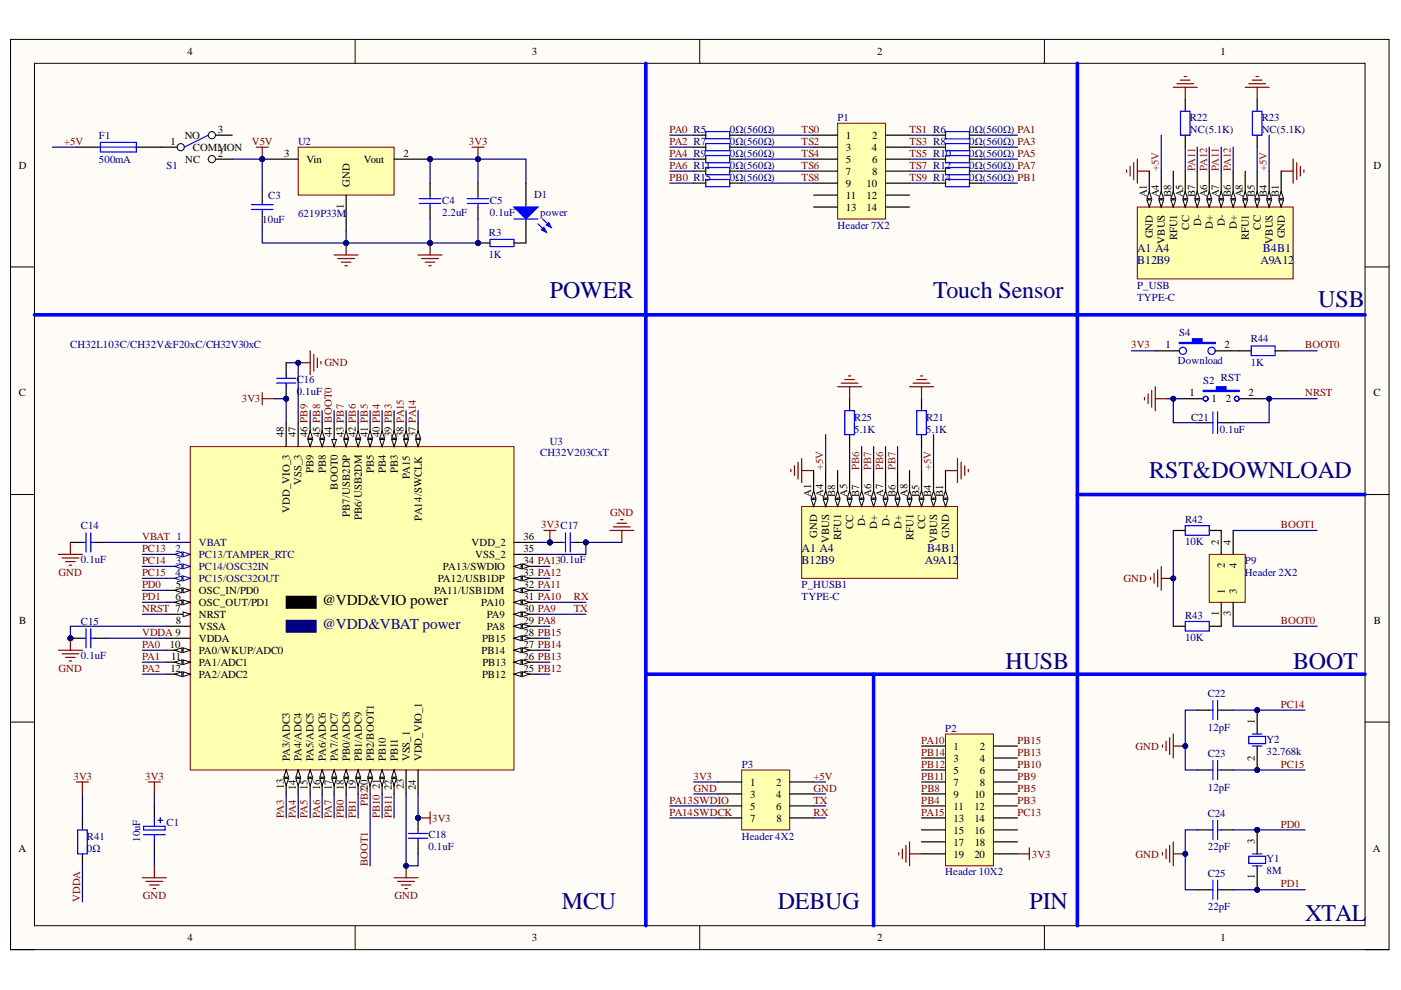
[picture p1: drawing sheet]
# Altium schematic sheet CH32L&VxxCx_Touch_Kit.SchDoc
size A4

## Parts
C1  10uF  [CASE-A_3216]
C3  10uF  [0603_C]
C4  2.2uF  [0402_C]
C5  0.1uF  [0402_C]
C14  0.1uF  [0402_C]
C15  0.1uF  [0402_C]
C16  0.1uF  [0402_C]
C17  0.1uF  [0402_C]
C18  0.1uF  [0402_C]
C21  0.1uF  [0402_C]
C22  12pF  [0402_C]
C23  12pF  [0402_C]
C24  22pF  [0402_C]
C25  22pF  [0402_C]
D1  power  [0603+]
F1  500mA  [0603]
P1  Header 7X2  [HDR-TH_14P-P2.54-H-M-R2-C10-S2.54]
P2  Header 10X2  [HDR-TH_20P-P2.54-H-M-R2-C10-S2.54]
P3  Header 4X2  [IDC8-2.54mm]
P9  Header 2X2  [IDC4-2.54mm]
P_HUSB1  TYPE-C  [TYPE-C-Receptacle-2.0]
P_USB  TYPE-C  [TYPE-C-Receptacle-2.0]
R3  1K  [0402]
R5  0Ω(560Ω)  [0402]
R6  0Ω(560Ω)  [0402]
R7  0Ω(560Ω)  [0402]
R8  0Ω(560Ω)  [0402]
R9  0Ω(560Ω)  [0402]
R10  0Ω(560Ω)  [0402]
R11  0Ω(560Ω)  [0402]
R12  0Ω(560Ω)  [0402]
R14  0Ω(560Ω)  [0402]
R15  0Ω(560Ω)  [0402]
R21  5.1K  [0402]
R22  NC(5.1K)  [0402]
R23  NC(5.1K)  [0402]
R25  5.1K  [0402]
R41  0Ω  [0402]
R42  10K  [0402]
R43  10K  [0402]
R44  1K  [0402]
S1  SW SPDT  [SW1]  (value not drawn)
S2  RST  [SMD_6.1x3.65x2.5mm-KEY]
S4  Download  [SMD_6.1x3.65x2.5mm-KEY]
U2  6219P33M  [SOT-23]
U3  CH32V203CxT  [LQFP48]
Y1  8M  [XT3225]
Y2  32.768k  [FC-135]

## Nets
3V3: C1.1 C4.1 C5.1 C16.2 C17.2 C18.2 D1.1(A) P2.20 P3.1 R41.1 S4.1 U2.2(Vout) U3.24(VDD_VIO_1) U3.36(VDD_2) U3.48(VDD_VIO_3)
GND: C1.2 C3.2 C4.2 C5.2 C14.2 C15.2 C16.1 C17.1 C18.1 C21.1 C22.2 C23.2 C24.1 C25.1 P2.19 P3.3 P3.4 P_HUSB1.A1(GND) P_HUSB1.B1(GND) P_USB.A1(GND) P_USB.B1(GND) R3.2 R21.2 R22.2 R23.2 R25.2 R42.2 R43.2 S2.1 U2.1(GND) U3.8(VSSA) U3.23(VSS_1) U3.35(VSS_2) U3.47(VSS_3)
V5V: C3.1 S1.2(NC) U2.3(Vin)
+5V: F1.1 P3.2 P_HUSB1.A4(VBUS) P_HUSB1.B4(VBUS) P_USB.A4(VBUS) P_USB.B4(VBUS)
BOOT0: P9.3 R44.1 U3.44(BOOT0)
BOOT1: P9.4 U3.20(PB2/BOOT1)  [also labelled PB2]
NRST: C21.2 S2.2 U3.7(NRST)
PA0: R5.1 U3.10(PA0/WKUP/ADC0)
PA1: R6.2 U3.11(PA1/ADC1)
PA2: R7.1 U3.12(PA2/ADC2)
PA3: R8.2 U3.13(PA3/ADC3)
PA4: R9.1 U3.14(PA4/ADC4)
PA5: R10.2 U3.15(PA5/ADC5)
PA6: R11.1 U3.16(PA6/ADC6)
PA7: R12.2 U3.17(PA7/ADC7)
PA8: U3.29(PA8)
PA9: P3.6 U3.30(PA9)  [also labelled TX]
PA10: P2.1 P3.8 U3.31(PA10)  [also labelled RX]
PA11: P_USB.A7(D-) P_USB.B7(D-) U3.32(PA11/USB1DM)
PA12: P_USB.A6(D+) P_USB.B6(D+) U3.33(PA12/USB1DP)
PA13: P3.5 U3.34(PA13/SWDIO)  [also labelled SWDIO]
PA14: P3.7 U3.37(PA14/SWCLK)  [also labelled SWDCK]
PA15: P2.13 U3.38(PA15)
PB0: R15.1 U3.18(PB0/ADC8)
PB1: R14.2 U3.19(PB1/ADC9)
PB3: P2.12 U3.39(PB3)
PB4: P2.11 U3.40(PB4)
PB5: P2.10 U3.41(PB5)
PB6: P_HUSB1.A7(D-) P_HUSB1.B7(D-) U3.42(PB6/USB2DM)
PB7: P_HUSB1.A6(D+) P_HUSB1.B6(D+) U3.43(PB7/USB2DP)
PB8: P2.9 U3.45(PB8)
PB9: P2.8 U3.46(PB9)
PB10: P2.6 U3.21(PB10)
PB11: P2.7 U3.22(PB11)
PB12: P2.5 U3.25(PB12)
PB13: P2.4 U3.26(PB13)
PB14: P2.3 U3.27(PB14)
PB15: P2.2 U3.28(PB15)
PC13: P2.14 U3.2(PC13/TAMPER_RTC)
PC14: C22.1 U3.3(PC14/OSC32IN) Y2.1(OSC1)
PC15: C23.1 U3.4(PC15/OSC32OUT) Y2.2(OSC2)
PD0: C24.2 U3.5(OSC_IN/PD0) Y1.3(OSC2)
PD1: C25.2 U3.6(OSC_OUT/PD1) Y1.1(OSC1)
TS0: P1.1 R5.2
TS1: P1.2 R6.1
TS2: P1.3 R7.2
TS3: P1.4 R8.1
TS4: P1.5 R9.2
TS5: P1.6 R10.1
TS6: P1.7 R11.2
TS7: P1.8 R12.1
TS8: P1.9 R15.2
TS9: P1.10 R14.1
VBAT: C14.1 U3.1(VBAT)
VDDA: C15.1 R41.2 U3.9(VDDA)
NetD1_2: D1.2(K) R3.1
NetF1_2: F1.2 S1.1(COMMON)
NetP9_1: P9.1 R43.1
NetP9_2: P9.2 R42.1
NetP_HUSB1_A5: P_HUSB1.A5(CC) R25.1
NetP_HUSB1_B5: P_HUSB1.B5(CC) R21.1
NetP_USB_A5: P_USB.A5(CC) R22.1
NetP_USB_B5: P_USB.B5(CC) R23.1
NetR44_2: R44.2 S4.2

Not connected (* = marked no-connect by the designer): P1 11 12 13 14; P2 15 16 17 18; P_HUSB1 A8(RFU1)* B8(RFU1)*; P_USB A8(RFU1)* B8(RFU1)*; S1 3(NO)

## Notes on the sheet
- POWER
- Touch Sensor
- USB
- CH32L103C/CH32V&F20xC/CH32V30xC
- RST&DOWNLOAD
- HUSB
- BOOT
- MCU
- DEBUG
- PIN
- XTAL
